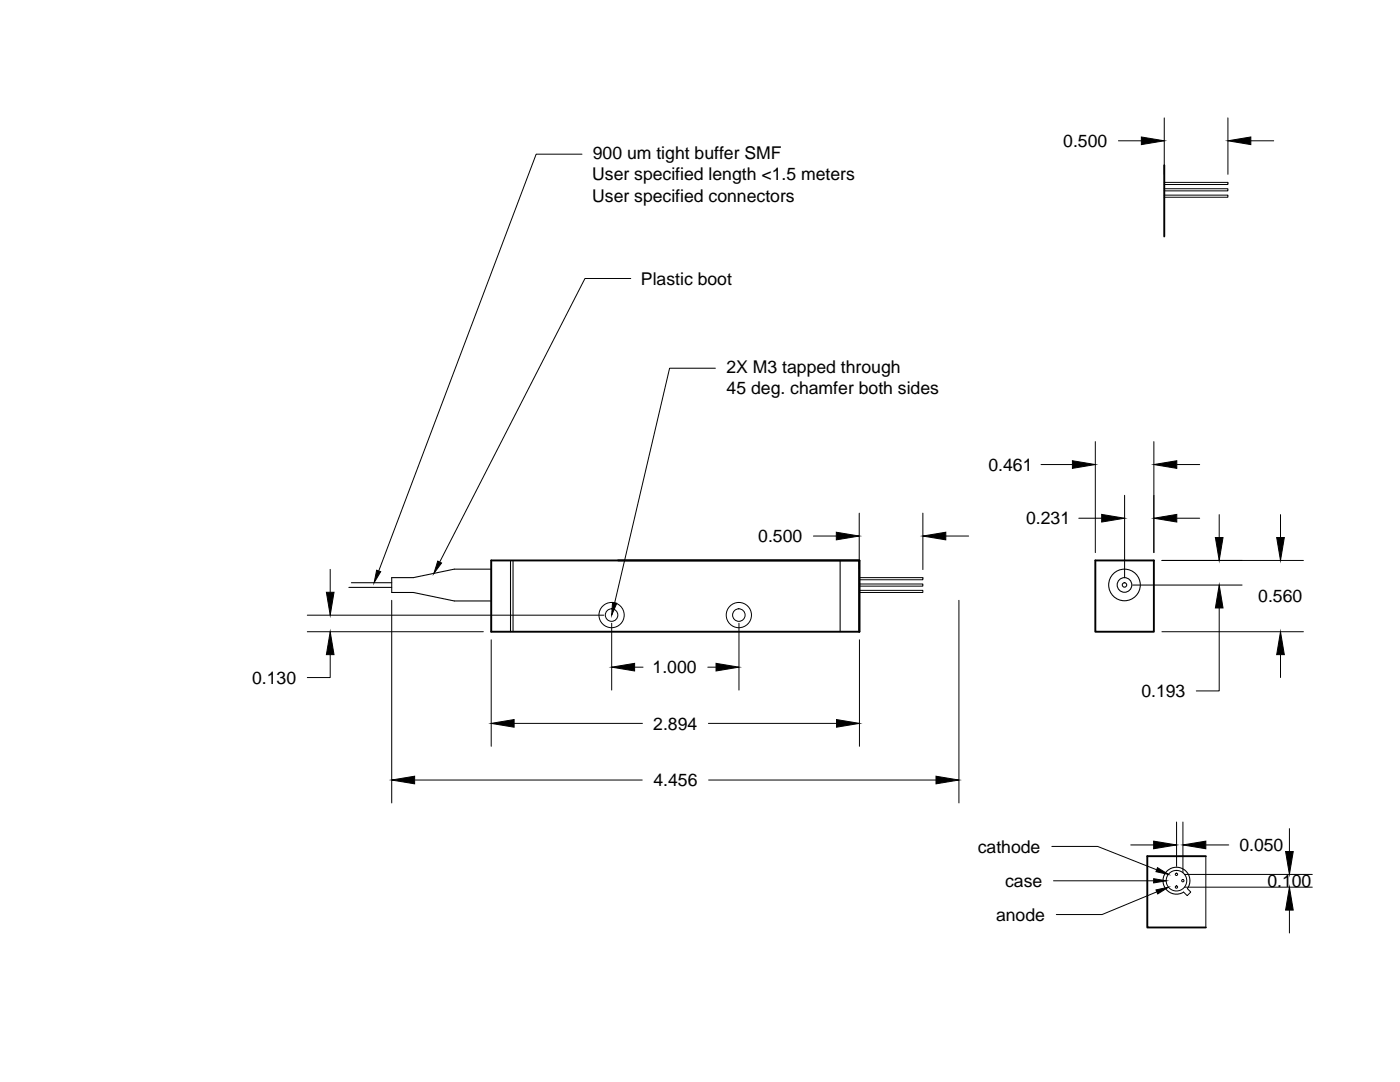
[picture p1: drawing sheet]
<svg xmlns="http://www.w3.org/2000/svg" width="279mm" height="216mm" viewBox="0 0 279 216" stroke-linecap="round" stroke-linejoin="round" font-family="sans-serif">
<!-- layer: Outline -->
<path d="M232.4 33v14.2M98 111.8h73.5v14.3h-73.5zM123.3 111.8h48.2v14.3M218.6 111.8h11.7v14.3h-11.7zM240.7 170.8h-11.7v14.3h11.7" fill="none" stroke="#000" stroke-width=".38"/>
<!-- layer: Inner Feature -->
<g fill="none" stroke="#000" stroke-width=".21">
<path d="M69.6 117.2h8.6M70.1 116.3h8.1M98 113.6h-7.3l-8.2 1.7h-4.3v2.9h4.3l8.2 1.7h7.3M101.9 111.8v14.3M102.4 111.8v14.3M167.7 111.8v14.3M237 177.3a2.69 2.69 0 0 0-1.6-4.2 2.69 2.69 0 0 0-3.3 3.1 2.69 2.69 0 0 0 4.1 1.8"/>
<circle cx="224.4" cy="116.7" r="3.2"/>
<circle cx="224.4" cy="116.7" r="1.46"/>
<circle cx="224.4" cy="116.7" r=".44"/>
</g>
<!-- layer: Dimension -->
<g fill="none" stroke="#000" stroke-width=".2">
<path d="M116.1 30.8h-9.1l-31.4 83.1M223.2 28.1h4.6M232.4 37.7h12.7v.4h-12.7M232.4 36.4h12.7v.4h-12.7M232.4 38.9h12.7v.5h-12.7M232.4 23.5v11.3M245.1 23.5v11.3M249.6 28.1h4.6M125.9 55.6h-9.2l-29 56.6M142.8 73.5h-9.2l-10.9 46.8M207.8 92.7h6.2M218.6 88.1v22.2"/>
<path d="M224.4 98.8v16.4M230.3 88.1v22.2M234.9 92.7h4.5M65.9 113.6v4.6M78.2 119.8v40.4M162.3 107h4.6M171.5 116.5h12.7v.5h-12.7M171.5 115.3h12.7v.4h-12.7M171.5 117.8h12.7v.4h-12.7M171.5 102.4v11.3M184.2 102.4v11.3M188.8 107h4.5"/>
<path d="M191.4 119.8v40.4M215.3 103.4h4.6M226 116.7h21.9M231.9 111.8h28.2M234.9 103.4h4.5M243.3 102.7v4.6M255.6 102.7v4.6M61.3 126.1h35.2M61.3 122.8h59.2M65.9 130.6v4.6h-4.6M98 127.7v21.2M122.1 124.4v13.3"/>
<path d="M126.6 133.1h1.7M141.3 133.1h1.6M147.5 124.4v13.3M171.5 127.7v21.2M231.9 126.1h28.2M243.3 121.3v16.6h-4.6M255.6 130.6v4.6M82.7 155.6h45.5M102.6 144.3h25.6M141.4 144.3h25.5M141.4 155.6h45.4M209.9 168.9h9.2l11.7 4.7"/>
<path d="M210.3 175.8h19.9M225.7 168.6h4.5M230.9 178l-11 4.5h-9.1M234.8 164v8.9M236.1 164v10.1M236.4 177h25.5M236.4 174.5h25.5M237 177.3l.6 .7-.7 .7-.7-.7M240.7 170.8v14.3M240.7 168.6h4.5M257.3 165.3v4.6M257.3 181.6v4.6"/>
<circle cx="122.1" cy="122.7" r="2.52"/>
<circle cx="122.1" cy="122.7" r="1.25"/>
<circle cx="147.5" cy="122.7" r="2.52"/>
<circle cx="147.5" cy="122.7" r="1.25"/>
<circle cx="234.8" cy="174.5" r=".23"/>
<circle cx="234.8" cy="177" r=".23"/>
<circle cx="234.8" cy="175.7" r="2.05"/>
<circle cx="236.1" cy="175.7" r=".23"/>
</g>
<g fill="#000" stroke="#000" stroke-width=".2">
<path d="M227.8 27.3l4.6 .8-4.6 .8zM245.1 28.1l4.5-.8v1.6zM214 91.9l4.6 .8-4.6 .8zM230.3 92.7l4.6-.8v1.6zM65.1 118.2h1.6l-.8 4.6zM75.2 113.8l.8 .3-1.3 2.2zM87.4 112l.7 .3-1.5 2.1zM166.9 106.2l4.6 .8-4.6 .7zM184.2 107l4.6-.8v1.5zM219.9 102.6l4.5 .8-4.5 .8zM230.3 103.4l4.6-.8v1.6zM242.6 107.3h1.5l-.8 4.5z"/>
<path d="M254.8 107.3h1.5l-.7 4.5zM65.9 126.1l.8 4.5h-1.6zM122.2 120.2l.9 .2-1 2.4zM122.1 133.1l4.5-.7v1.5zM142.9 132.4l4.6 .7-4.6 .8zM243.3 116.7l.8 4.6h-1.5zM255.6 126.1l.7 4.5h-1.5zM78.2 155.6l4.5-.7v1.5zM98 144.3l4.6-.7v1.5zM166.9 143.6l4.6 .7-4.6 .8zM186.8 154.9l4.6 .7-4.6 .8zM230.2 167.8l4.6 .8-4.6 .8z"/>
<path d="M230.2 175.3l2.6 .5-2.6 .4zM230.7 177.6l2.5-.6-2.2 1.4zM231 173.1l2.2 1.4-2.5-.6zM236.1 168.6l4.6-.8v1.6zM256.6 169.9h1.5l-.8 4.6zM257.3 177l.8 4.6h-1.5z"/>
</g>
<g font-size="3.5">
<text x="212.2" y="29.3">0.500</text>
<text x="118.3" y="31.7">900 um tight buffer SMF</text>
<text x="118.2" y="36">User specified length &lt;1.5 meters</text>
<text x="118.2" y="40.3">User specified connectors</text>
<text x="127.9" y="56.8">Plastic boot</text>
<text x="145" y="74.4">2X M3 tapped through</text>
<text x="145" y="78.7">45 deg. chamfer both sides</text>
<text x="197.3" y="93.9">0.461</text>
<text x="204.8" y="104.6">0.231</text>
<text x="151.3" y="108.2">0.500</text>
<text x="251.1" y="120.2">0.560</text>
<text x="50.3" y="136.5">0.130</text>
<text x="130.2" y="134.4">1.000</text>
<text x="227.8" y="139.1">0.193</text>
<text x="130.4" y="145.6">2.894</text>
<text x="130.4" y="156.9">4.456</text>
<text x="195.1" y="170.1">cathode</text>
<text x="247.3" y="169.9">0.050</text>
<text x="200.6" y="177">case</text>
<text x="252.9" y="177">0.100</text>
<text x="198.8" y="183.7">anode</text>
</g>
</svg>
